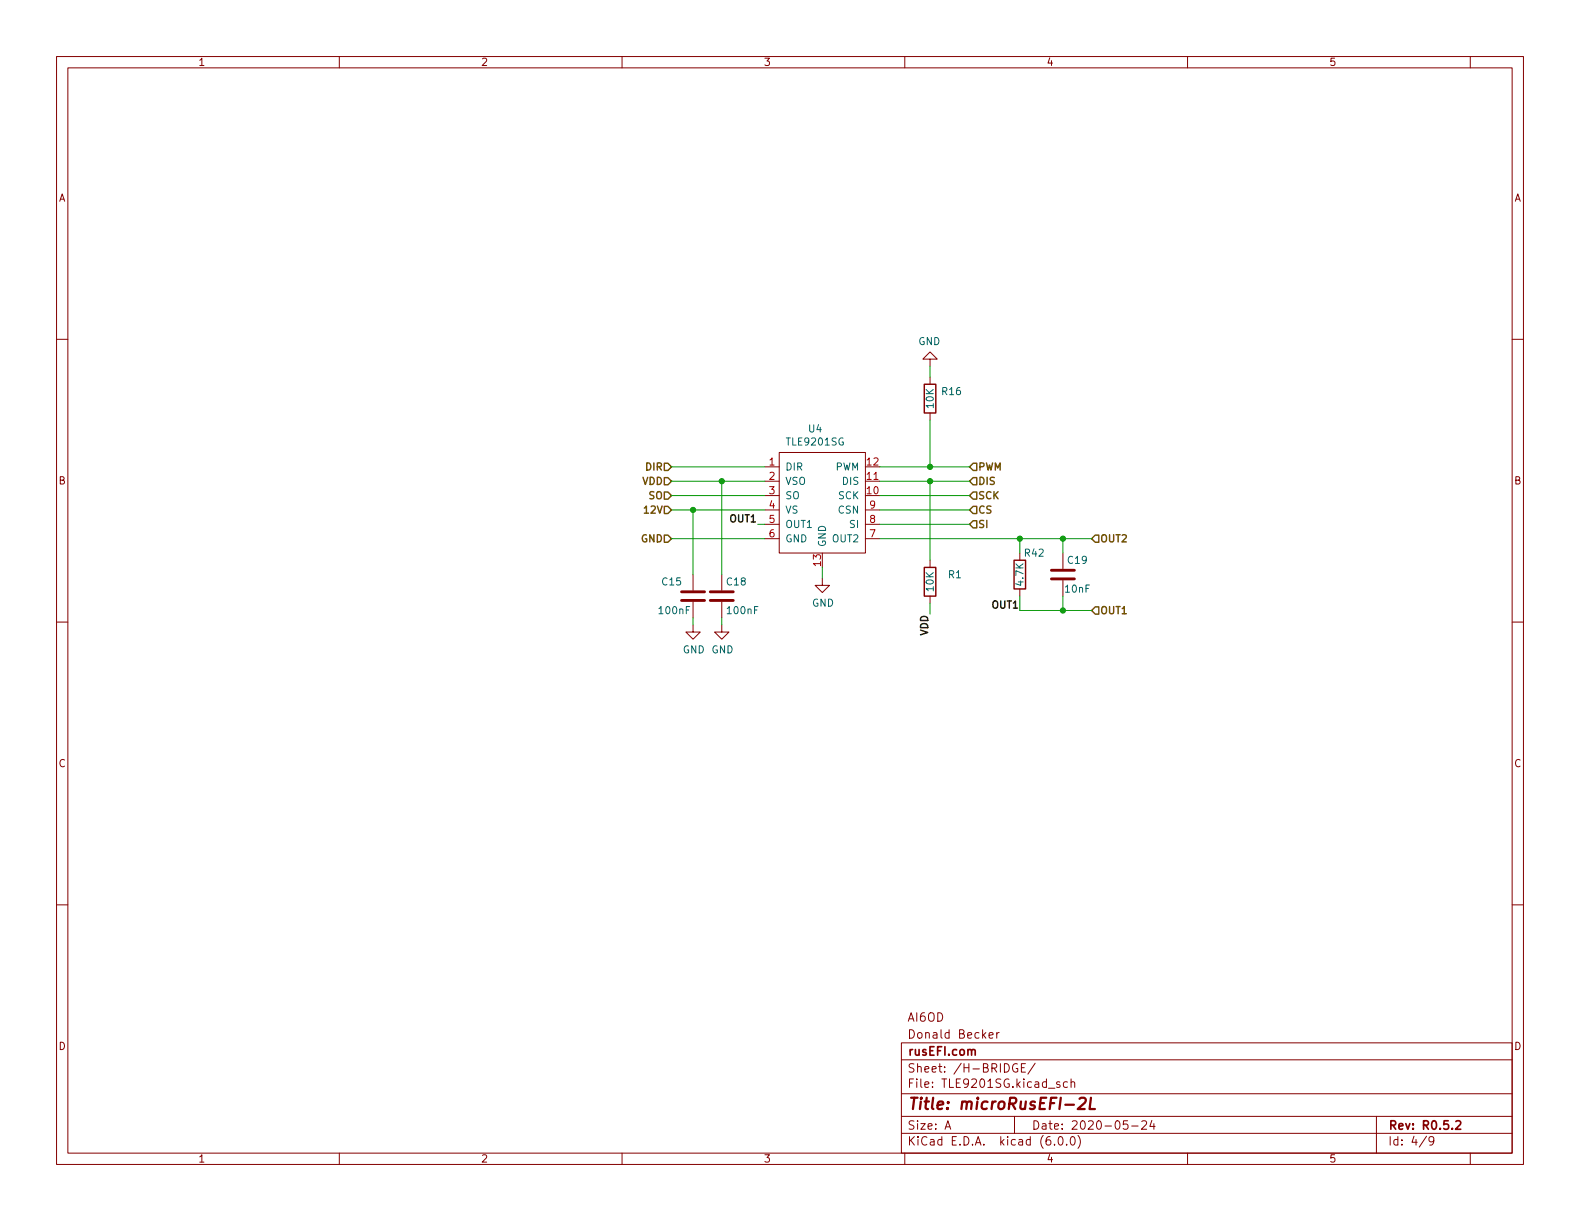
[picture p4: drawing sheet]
(kicad_sch (version 20211123) (generator eeschema)

 (paper "A")

 (title_block
  (title "microRusEFI-2L")
  (date "2020-05-24")
  (rev "R0.5.2")
  (company "rusEFI.com")
  (comment 1 "Donald Becker")
  (comment 2 "AI6OD"))

 (lib_symbols
  (symbol "Device:C" (pin_numbers hide) (pin_names (offset 0.254)) (in_bom yes) (on_board yes)
   (property "Reference" "C" (id 0) (at 0.635 2.54 0) (effects (font (size 1.27 1.27)) (justify left)))
   (property "Value" "C" (id 1) (at 0.635 -2.54 0) (effects (font (size 1.27 1.27)) (justify left)))
   (property "Footprint" "" (id 2) (at 0.9652 -3.81 0) (effects (font (size 1.27 1.27)) hide))
   (property "Datasheet" "~" (id 3) (at 0 0 0) (effects (font (size 1.27 1.27)) hide))
   (symbol "C_0_1"
    (polyline (pts (xy -2.032 -0.762) (xy 2.032 -0.762)) (stroke (width 0.508) (type default) (color 0 0 0 0)) (fill (type none)))
    (polyline (pts (xy -2.032 0.762) (xy 2.032 0.762)) (stroke (width 0.508) (type default) (color 0 0 0 0)) (fill (type none))))
   (symbol "C_1_1"
    (pin passive line (at 0 3.81 270) (length 2.794) (name "~" (effects (font (size 1.27 1.27)))) (number "1" (effects (font (size 1.27 1.27)))))
    (pin passive line (at 0 -3.81 90) (length 2.794) (name "~" (effects (font (size 1.27 1.27)))) (number "2" (effects (font (size 1.27 1.27)))))))
  (symbol "Device:R" (pin_numbers hide) (pin_names (offset 0)) (in_bom yes) (on_board yes)
   (property "Reference" "R" (id 0) (at 2.032 0 90) (effects (font (size 1.27 1.27))))
   (property "Value" "R" (id 1) (at 0 0 90) (effects (font (size 1.27 1.27))))
   (property "Footprint" "" (id 2) (at -1.778 0 90) (effects (font (size 1.27 1.27)) hide))
   (property "Datasheet" "~" (id 3) (at 0 0 0) (effects (font (size 1.27 1.27)) hide))
   (symbol "R_0_1"
    (rectangle (start -1.016 -2.54) (end 1.016 2.54) (stroke (width 0.254) (type default) (color 0 0 0 0)) (fill (type none))))
   (symbol "R_1_1"
    (pin passive line (at 0 3.81 270) (length 1.27) (name "~" (effects (font (size 1.27 1.27)))) (number "1" (effects (font (size 1.27 1.27)))))
    (pin passive line (at 0 -3.81 90) (length 1.27) (name "~" (effects (font (size 1.27 1.27)))) (number "2" (effects (font (size 1.27 1.27)))))))
  (symbol "power:GND" (power) (pin_names (offset 0)) (in_bom yes) (on_board yes)
   (property "Reference" "#PWR" (id 0) (at 0 -6.35 0) (effects (font (size 1.27 1.27)) hide))
   (property "Value" "GND" (id 1) (at 0 -3.81 0) (effects (font (size 1.27 1.27))))
   (property "Footprint" "" (id 2) (at 0 0 0) (effects (font (size 1.27 1.27)) hide))
   (property "Datasheet" "" (id 3) (at 0 0 0) (effects (font (size 1.27 1.27)) hide))
   (symbol "GND_0_1"
    (polyline (pts (xy 0 0) (xy 0 -1.27) (xy 1.27 -1.27) (xy 0 -2.54) (xy -1.27 -1.27) (xy 0 -1.27)) (stroke (width 0) (type default) (color 0 0 0 0)) (fill (type none))))
   (symbol "GND_1_1"
    (pin power_in line (at 0 0 270) (length 0) hide (name "GND" (effects (font (size 1.27 1.27)))) (number "1" (effects (font (size 1.27 1.27)))))))
  (symbol "rusefi_tle9201:TLE9201SG" (pin_names (offset 1.016)) (in_bom yes) (on_board yes)
   (property "Reference" "U" (id 0) (at 3.81 5.08 0) (effects (font (size 1.27 1.27))))
   (property "Value" "TLE9201SG" (id 1) (at 2.54 1.27 0) (effects (font (size 1.27 1.27))))
   (property "Footprint" "" (id 2) (at 0 0 0) (effects (font (size 1.27 1.27)) hide))
   (property "Datasheet" "" (id 3) (at 0 0 0) (effects (font (size 1.27 1.27)) hide))
   (symbol "TLE9201SG_0_1"
    (rectangle (start -2.54 -1.27) (end 12.7 -19.05) (stroke (width 0) (type default) (color 0 0 0 0)) (fill (type none))))
   (symbol "TLE9201SG_1_1"
    (pin passive line (at -5.08 -3.81 0) (length 2.54) (name "DIR" (effects (font (size 1.27 1.27)))) (number "1" (effects (font (size 1.27 1.27)))))
    (pin passive line (at 15.24 -8.89 180) (length 2.54) (name "SCK" (effects (font (size 1.27 1.27)))) (number "10" (effects (font (size 1.27 1.27)))))
    (pin passive line (at 15.24 -6.35 180) (length 2.54) (name "DIS" (effects (font (size 1.27 1.27)))) (number "11" (effects (font (size 1.27 1.27)))))
    (pin passive line (at 15.24 -3.81 180) (length 2.54) (name "PWM" (effects (font (size 1.27 1.27)))) (number "12" (effects (font (size 1.27 1.27)))))
    (pin passive line (at 5.08 -21.59 90) (length 2.54) (name "GND" (effects (font (size 1.27 1.27)))) (number "13" (effects (font (size 1.27 1.27)))))
    (pin passive line (at -5.08 -6.35 0) (length 2.54) (name "VSO" (effects (font (size 1.27 1.27)))) (number "2" (effects (font (size 1.27 1.27)))))
    (pin passive line (at -5.08 -8.89 0) (length 2.54) (name "SO" (effects (font (size 1.27 1.27)))) (number "3" (effects (font (size 1.27 1.27)))))
    (pin passive line (at -5.08 -11.43 0) (length 2.54) (name "VS" (effects (font (size 1.27 1.27)))) (number "4" (effects (font (size 1.27 1.27)))))
    (pin passive line (at -5.08 -13.97 0) (length 2.54) (name "OUT1" (effects (font (size 1.27 1.27)))) (number "5" (effects (font (size 1.27 1.27)))))
    (pin passive line (at -5.08 -16.51 0) (length 2.54) (name "GND" (effects (font (size 1.27 1.27)))) (number "6" (effects (font (size 1.27 1.27)))))
    (pin passive line (at 15.24 -16.51 180) (length 2.54) (name "OUT2" (effects (font (size 1.27 1.27)))) (number "7" (effects (font (size 1.27 1.27)))))
    (pin passive line (at 15.24 -13.97 180) (length 2.54) (name "SI" (effects (font (size 1.27 1.27)))) (number "8" (effects (font (size 1.27 1.27)))))
    (pin passive line (at 15.24 -11.43 180) (length 2.54) (name "CSN" (effects (font (size 1.27 1.27)))) (number "9" (effects (font (size 1.27 1.27))))))))

 (junction (at 127.635 85.09) (diameter 0) (color 0 0 0 0))
 (junction (at 122.555 90.17) (diameter 0) (color 0 0 0 0))
 (junction (at 164.465 85.09) (diameter 0) (color 0 0 0 0))
 (junction (at 180.34 95.25) (diameter 0) (color 0 0 0 0))
 (junction (at 164.465 82.55) (diameter 0) (color 0 0 0 0))
 (junction (at 187.96 95.25) (diameter 0) (color 0 0 0 0))
 (junction (at 187.96 107.95) (diameter 0) (color 0 0 0 0))

 (wire (pts (xy 155.575 85.09) (xy 164.465 85.09)) (stroke (width 0) (type default) (color 0 0 0 0)))
 (wire (pts (xy 164.465 82.55) (xy 155.575 82.55)) (stroke (width 0) (type default) (color 0 0 0 0)))
 (wire (pts (xy 122.555 90.17) (xy 122.555 101.6)) (stroke (width 0) (type default) (color 0 0 0 0)))
 (wire (pts (xy 164.465 82.55) (xy 164.465 74.295)) (stroke (width 0) (type default) (color 0 0 0 0)))
 (wire (pts (xy 164.465 85.09) (xy 164.465 99.06)) (stroke (width 0) (type default) (color 0 0 0 0)))
 (wire (pts (xy 127.635 101.6) (xy 127.635 85.09)) (stroke (width 0) (type default) (color 0 0 0 0)))
 (wire (pts (xy 127.635 85.09) (xy 135.255 85.09)) (stroke (width 0) (type default) (color 0 0 0 0)))
 (wire (pts (xy 118.745 82.55) (xy 135.255 82.55)) (stroke (width 0) (type default) (color 0 0 0 0)))
 (wire (pts (xy 171.45 90.17) (xy 155.575 90.17)) (stroke (width 0) (type default) (color 0 0 0 0)))
 (wire (pts (xy 171.45 92.71) (xy 155.575 92.71)) (stroke (width 0) (type default) (color 0 0 0 0)))
 (wire (pts (xy 118.745 85.09) (xy 127.635 85.09)) (stroke (width 0) (type default) (color 0 0 0 0)))
 (wire (pts (xy 145.415 100.33) (xy 145.415 102.235)) (stroke (width 0) (type default) (color 0 0 0 0)))
 (wire (pts (xy 180.34 95.25) (xy 187.96 95.25)) (stroke (width 0) (type default) (color 0 0 0 0)))
 (wire (pts (xy 164.465 85.09) (xy 171.45 85.09)) (stroke (width 0) (type default) (color 0 0 0 0)))
 (wire (pts (xy 180.34 107.95) (xy 187.96 107.95)) (stroke (width 0) (type default) (color 0 0 0 0)))
 (wire (pts (xy 171.45 82.55) (xy 164.465 82.55)) (stroke (width 0) (type default) (color 0 0 0 0)))
 (wire (pts (xy 127.635 109.22) (xy 127.635 110.49)) (stroke (width 0) (type default) (color 0 0 0 0)))
 (wire (pts (xy 164.465 106.68) (xy 164.465 108.585)) (stroke (width 0) (type default) (color 0 0 0 0)))
 (wire (pts (xy 180.34 97.79) (xy 180.34 95.25)) (stroke (width 0) (type default) (color 0 0 0 0)))
 (wire (pts (xy 171.45 87.63) (xy 155.575 87.63)) (stroke (width 0) (type default) (color 0 0 0 0)))
 (wire (pts (xy 135.255 87.63) (xy 118.745 87.63)) (stroke (width 0) (type default) (color 0 0 0 0)))
 (wire (pts (xy 122.555 90.17) (xy 135.255 90.17)) (stroke (width 0) (type default) (color 0 0 0 0)))
 (wire (pts (xy 118.745 90.17) (xy 122.555 90.17)) (stroke (width 0) (type default) (color 0 0 0 0)))
 (wire (pts (xy 180.34 105.41) (xy 180.34 107.95)) (stroke (width 0) (type default) (color 0 0 0 0)))
 (wire (pts (xy 118.745 95.25) (xy 135.255 95.25)) (stroke (width 0) (type default) (color 0 0 0 0)))
 (wire (pts (xy 164.465 64.77) (xy 164.465 66.675)) (stroke (width 0) (type default) (color 0 0 0 0)))
 (wire (pts (xy 187.96 97.79) (xy 187.96 95.25)) (stroke (width 0) (type default) (color 0 0 0 0)))
 (wire (pts (xy 133.985 92.71) (xy 135.255 92.71)) (stroke (width 0) (type default) (color 0 0 0 0)))
 (wire (pts (xy 187.96 107.95) (xy 193.04 107.95)) (stroke (width 0) (type default) (color 0 0 0 0)))
 (wire (pts (xy 122.555 109.22) (xy 122.555 110.49)) (stroke (width 0) (type default) (color 0 0 0 0)))
 (wire (pts (xy 155.575 95.25) (xy 180.34 95.25)) (stroke (width 0) (type default) (color 0 0 0 0)))
 (wire (pts (xy 187.96 95.25) (xy 193.04 95.25)) (stroke (width 0) (type default) (color 0 0 0 0)))
 (wire (pts (xy 187.96 105.41) (xy 187.96 107.95)) (stroke (width 0) (type default) (color 0 0 0 0)))

 (label "VDD" (at 164.465 108.585 270) (effects (font (size 1.27 1.27) (thickness 0.254) bold) (justify right bottom)))
 (label "OUT1" (at 180.34 107.95 180) (effects (font (size 1.27 1.27) (thickness 0.254) bold) (justify right bottom)))
 (label "OUT1" (at 133.985 92.71 180) (effects (font (size 1.27 1.27) (thickness 0.254) bold) (justify right bottom)))

 (hierarchical_label "DIS" (shape input) (at 171.45 85.09 0) (effects (font (size 1.27 1.27) (thickness 0.254) bold) (justify left)))
 (hierarchical_label "12V" (shape input) (at 118.745 90.17 180) (effects (font (size 1.27 1.27) (thickness 0.254) bold) (justify right)))
 (hierarchical_label "PWM" (shape input) (at 171.45 82.55 0) (effects (font (size 1.27 1.27) (thickness 0.254) bold) (justify left)))
 (hierarchical_label "VDD" (shape input) (at 118.745 85.09 180) (effects (font (size 1.27 1.27) (thickness 0.254) bold) (justify right)))
 (hierarchical_label "OUT1" (shape input) (at 193.04 107.95 0) (effects (font (size 1.27 1.27) (thickness 0.254) bold) (justify left)))
 (hierarchical_label "SCK" (shape input) (at 171.45 87.63 0) (effects (font (size 1.27 1.27) (thickness 0.254) bold) (justify left)))
 (hierarchical_label "GND" (shape input) (at 118.745 95.25 180) (effects (font (size 1.27 1.27) (thickness 0.254) bold) (justify right)))
 (hierarchical_label "OUT2" (shape input) (at 193.04 95.25 0) (effects (font (size 1.27 1.27) (thickness 0.254) bold) (justify left)))
 (hierarchical_label "DIR" (shape input) (at 118.745 82.55 180) (effects (font (size 1.27 1.27) (thickness 0.254) bold) (justify right)))
 (hierarchical_label "SI" (shape input) (at 171.45 92.71 0) (effects (font (size 1.27 1.27) (thickness 0.254) bold) (justify left)))
 (hierarchical_label "SO" (shape input) (at 118.745 87.63 180) (effects (font (size 1.27 1.27) (thickness 0.254) bold) (justify right)))
 (hierarchical_label "CS" (shape input) (at 171.45 90.17 0) (effects (font (size 1.27 1.27) (thickness 0.254) bold) (justify left)))

 (symbol (lib_id "Device:C") (at 187.96 101.6 0) (unit 1) (in_bom yes) (on_board yes)
  (property "Reference" "C19" (id 0) (at 190.5 99.06 0))
  (property "Value" "10nF" (id 1) (at 190.5 104.14 0))
  (property "Footprint" "Capacitor_SMD:C_0603_1608Metric" (id 2) (at 187.96 101.6 0) (effects (font (size 1.27 1.27)) hide))
  (property "Datasheet" "~" (id 3) (at 187.96 101.6 0) (effects (font (size 1.27 1.27)) hide))
  (property "Part #" "C0603C103K1RACTU" (id 4) (at 0 203.2 0) (effects (font (size 1.27 1.27)) hide))
  (property "VEND" "DIGI" (id 5) (at 0 203.2 0) (effects (font (size 1.27 1.27)) hide))
  (property "VEND#" "399-3189-1-ND" (id 6) (at 0 203.2 0) (effects (font (size 1.27 1.27)) hide))
  (property "Manufacturer" "KEMET" (id 7) (at 0 203.2 0) (effects (font (size 1.27 1.27)) hide))
  (property "LCSC" "C57112" (id 8) (at 187.96 101.6 0) (effects (font (size 1.27 1.27)) hide)) (pin "1") (pin "2"))

 (symbol (lib_id "Device:R") (at 180.34 101.6 0) (unit 1) (in_bom yes) (on_board yes)
  (property "Reference" "R42" (id 0) (at 182.88 97.79 0))
  (property "Value" "4.7K" (id 1) (at 180.34 101.6 90))
  (property "Footprint" "Resistor_SMD:R_0603_1608Metric" (id 2) (at 180.34 101.6 0) (effects (font (size 1.27 1.27)) hide))
  (property "Datasheet" "~" (id 3) (at 180.34 101.6 0) (effects (font (size 1.27 1.27)) hide))
  (property "VEND" "DIGI" (id 4) (at 45.72 191.77 0) (effects (font (size 1.27 1.27)) hide))
  (property "Part #" "RMCF0603JT4K70" (id 5) (at 0 203.2 0) (effects (font (size 1.27 1.27)) hide))
  (property "VEND#" "RMCF0603JT4K70CT-ND" (id 6) (at 0 203.2 0) (effects (font (size 1.27 1.27)) hide))
  (property "Manufacturer" "StackPole" (id 7) (at 0 203.2 0) (effects (font (size 1.27 1.27)) hide))
  (property "LCSC" "C23162" (id 8) (at 180.34 101.6 0) (effects (font (size 1.27 1.27)) hide)) (pin "1") (pin "2"))

 (symbol (lib_id "Device:R") (at 164.465 70.485 180) (unit 1) (in_bom yes) (on_board yes)
  (property "Reference" "R16" (id 0) (at 170.18 69.215 0) (effects (font (size 1.27 1.27)) (justify left)))
  (property "Value" "10K" (id 1) (at 164.465 70.485 90))
  (property "Footprint" "Resistor_SMD:R_0603_1608Metric" (id 2) (at 166.243 70.485 90) (effects (font (size 1.27 1.27)) hide))
  (property "Datasheet" "TBD" (id 3) (at 164.465 70.485 0) (effects (font (size 1.27 1.27)) hide))
  (property "Part #" "RMCF0603JT10K0" (id 4) (at 328.93 0 0) (effects (font (size 1.27 1.27)) hide))
  (property "VEND" "DIGI" (id 5) (at 328.93 0 0) (effects (font (size 1.27 1.27)) hide))
  (property "VEND#" "RMCF0603JT10K0CT-ND" (id 6) (at 328.93 0 0) (effects (font (size 1.27 1.27)) hide))
  (property "Manufacturer" "StackPole" (id 7) (at 328.93 0 0) (effects (font (size 1.27 1.27)) hide))
  (property "LCSC" "C25804" (id 8) (at 164.465 70.485 0) (effects (font (size 1.27 1.27)) hide)) (pin "1") (pin "2"))

 (symbol (lib_id "Device:C") (at 127.635 105.41 0) (unit 1) (in_bom yes) (on_board yes)
  (property "Reference" "C18" (id 0) (at 128.27 102.87 0) (effects (font (size 1.27 1.27)) (justify left)))
  (property "Value" "100nF" (id 1) (at 128.27 107.95 0) (effects (font (size 1.27 1.27)) (justify left)))
  (property "Footprint" "Capacitor_SMD:C_0603_1608Metric" (id 2) (at 128.6002 109.22 0) (effects (font (size 1.27 1.27)) hide))
  (property "Datasheet" "~" (id 3) (at 127.635 105.41 0) (effects (font (size 1.27 1.27)) hide))
  (property "Part #" "C0603C104J5RACTU" (id 4) (at -3.175 210.82 0) (effects (font (size 1.27 1.27)) hide))
  (property "VEND" "DIGI" (id 5) (at -3.175 210.82 0) (effects (font (size 1.27 1.27)) hide))
  (property "VEND#" "399-7844-1-ND" (id 6) (at -3.175 210.82 0) (effects (font (size 1.27 1.27)) hide))
  (property "Manufacturer" "KEMET" (id 7) (at -3.175 210.82 0) (effects (font (size 1.27 1.27)) hide))
  (property "LCSC" "C14663" (id 8) (at 127.635 105.41 0) (effects (font (size 1.27 1.27)) hide)) (pin "1") (pin "2"))

 (symbol (lib_id "power:GND") (at 127.635 110.49 0) (unit 1) (in_bom yes) (on_board yes)
  (property "Reference" "#PWR0189" (id 0) (at 127.635 116.84 0) (effects (font (size 1.27 1.27)) hide))
  (property "Value" "GND" (id 1) (at 127.762 114.8842 0))
  (property "Footprint" "" (id 2) (at 127.635 110.49 0) (effects (font (size 1.27 1.27)) hide))
  (property "Datasheet" "" (id 3) (at 127.635 110.49 0) (effects (font (size 1.27 1.27)) hide)) (pin "1"))

 (symbol (lib_id "rusefi_tle9201:TLE9201SG") (at 140.335 78.74 0) (unit 1) (in_bom yes) (on_board yes)
  (property "Reference" "U4" (id 0) (at 144.145 75.819 0))
  (property "Value" "TLE9201SG" (id 1) (at 144.145 78.1304 0))
  (property "Footprint" "Package_SO:Infineon_PG-DSO-12-11" (id 2) (at 140.335 78.74 0) (effects (font (size 1.27 1.27)) hide))
  (property "Datasheet" "" (id 3) (at 140.335 78.74 0) (effects (font (size 1.27 1.27)) hide))
  (property "Part #" "TLE9201SG" (id 4) (at 0 157.48 0) (effects (font (size 1.27 1.27)) hide))
  (property "VEND" "DIGI" (id 5) (at 0 157.48 0) (effects (font (size 1.27 1.27)) hide))
  (property "VEND#" "TLE9201SGAUMA1CT-ND" (id 6) (at 0 157.48 0) (effects (font (size 1.27 1.27)) hide))
  (property "Manufacturer" "Infineon " (id 7) (at 0 157.48 0) (effects (font (size 1.27 1.27)) hide))
  (property "LCSC" "C112633" (id 8) (at 140.335 78.74 0) (effects (font (size 1.27 1.27)) hide)) (pin "1") (pin "10") (pin "11") (pin "12") (pin "13") (pin "2") (pin "3") (pin "4") (pin "5") (pin "6") (pin "7") (pin "8") (pin "9"))

 (symbol (lib_id "power:GND") (at 145.415 102.235 0) (unit 1) (in_bom yes) (on_board yes)
  (property "Reference" "#PWR0109" (id 0) (at 145.415 108.585 0) (effects (font (size 1.27 1.27)) hide))
  (property "Value" "GND" (id 1) (at 145.542 106.6292 0))
  (property "Footprint" "" (id 2) (at 145.415 102.235 0) (effects (font (size 1.27 1.27)) hide))
  (property "Datasheet" "" (id 3) (at 145.415 102.235 0) (effects (font (size 1.27 1.27)) hide)) (pin "1"))

 (symbol (lib_id "Device:C") (at 122.555 105.41 0) (unit 1) (in_bom yes) (on_board yes)
  (property "Reference" "C15" (id 0) (at 116.84 102.87 0) (effects (font (size 1.27 1.27)) (justify left)))
  (property "Value" "100nF" (id 1) (at 116.205 107.95 0) (effects (font (size 1.27 1.27)) (justify left)))
  (property "Footprint" "Capacitor_SMD:C_0603_1608Metric" (id 2) (at 123.5202 109.22 0) (effects (font (size 1.27 1.27)) hide))
  (property "Datasheet" "~" (id 3) (at 122.555 105.41 0) (effects (font (size 1.27 1.27)) hide))
  (property "Part #" "C0603C104J5RACTU" (id 4) (at 0 210.82 0) (effects (font (size 1.27 1.27)) hide))
  (property "VEND" "DIGI" (id 5) (at 0 210.82 0) (effects (font (size 1.27 1.27)) hide))
  (property "VEND#" "399-7844-1-ND" (id 6) (at 0 210.82 0) (effects (font (size 1.27 1.27)) hide))
  (property "Manufacturer" "KEMET" (id 7) (at 0 210.82 0) (effects (font (size 1.27 1.27)) hide))
  (property "LCSC" "C14663" (id 8) (at 122.555 105.41 0) (effects (font (size 1.27 1.27)) hide)) (pin "1") (pin "2"))

 (symbol (lib_id "Device:R") (at 164.465 102.87 180) (unit 1) (in_bom yes) (on_board yes)
  (property "Reference" "R1" (id 0) (at 170.18 101.6 0) (effects (font (size 1.27 1.27)) (justify left)))
  (property "Value" "10K" (id 1) (at 164.465 102.87 90))
  (property "Footprint" "Resistor_SMD:R_0603_1608Metric" (id 2) (at 166.243 102.87 90) (effects (font (size 1.27 1.27)) hide))
  (property "Datasheet" "TBD" (id 3) (at 164.465 102.87 0) (effects (font (size 1.27 1.27)) hide))
  (property "Part #" "RMCF0603JT10K0" (id 4) (at 328.93 0 0) (effects (font (size 1.27 1.27)) hide))
  (property "VEND" "DIGI" (id 5) (at 328.93 0 0) (effects (font (size 1.27 1.27)) hide))
  (property "VEND#" "RMCF0603JT10K0CT-ND" (id 6) (at 328.93 0 0) (effects (font (size 1.27 1.27)) hide))
  (property "Manufacturer" "StackPole" (id 7) (at 328.93 0 0) (effects (font (size 1.27 1.27)) hide))
  (property "LCSC" "C25804" (id 8) (at 164.465 102.87 0) (effects (font (size 1.27 1.27)) hide)) (pin "1") (pin "2"))

 (symbol (lib_id "power:GND") (at 122.555 110.49 0) (unit 1) (in_bom yes) (on_board yes)
  (property "Reference" "#PWR0110" (id 0) (at 122.555 116.84 0) (effects (font (size 1.27 1.27)) hide))
  (property "Value" "GND" (id 1) (at 122.682 114.8842 0))
  (property "Footprint" "" (id 2) (at 122.555 110.49 0) (effects (font (size 1.27 1.27)) hide))
  (property "Datasheet" "" (id 3) (at 122.555 110.49 0) (effects (font (size 1.27 1.27)) hide)) (pin "1"))

 (symbol (lib_id "power:GND") (at 164.465 64.77 180) (unit 1) (in_bom yes) (on_board yes)
  (property "Reference" "#PWR0161" (id 0) (at 164.465 58.42 0) (effects (font (size 1.27 1.27)) hide))
  (property "Value" "GND" (id 1) (at 164.338 60.3758 0))
  (property "Footprint" "" (id 2) (at 164.465 64.77 0) (effects (font (size 1.27 1.27)) hide))
  (property "Datasheet" "" (id 3) (at 164.465 64.77 0) (effects (font (size 1.27 1.27)) hide)) (pin "1")))
